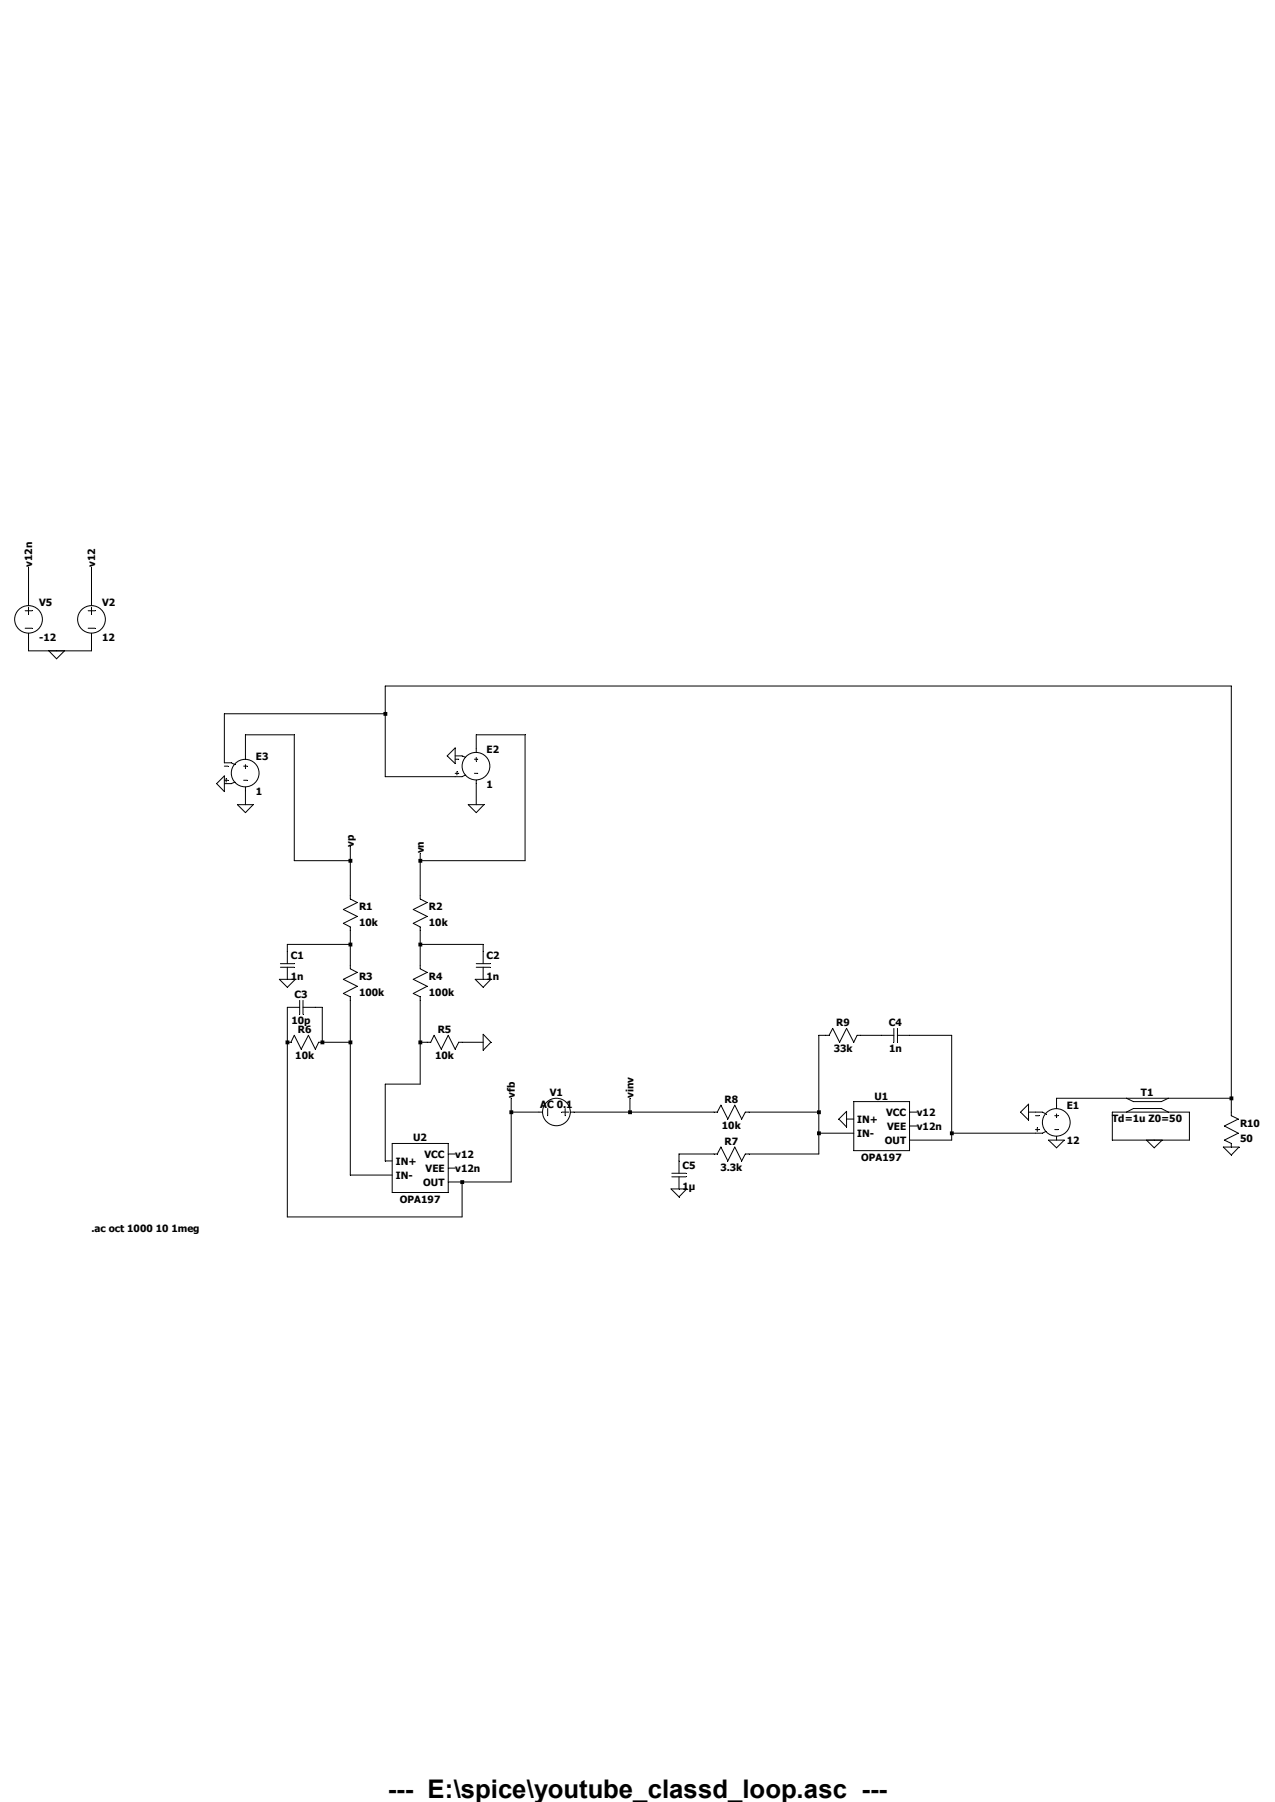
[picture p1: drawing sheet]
Version 4
SHEET 1 1668 1192
WIRE -6896 -6752 -6896 -6832
WIRE -6752 -6752 -6752 -6832
WIRE -6896 -6640 -6896 -6672
WIRE -6832 -6640 -6896 -6640
WIRE -6752 -6640 -6752 -6672
WIRE -6752 -6640 -6832 -6640
WIRE -4144 -6560 -6080 -6560
WIRE -6080 -6496 -6080 -6560
WIRE -6080 -6496 -6448 -6496
WIRE -6288 -6448 -6400 -6448
WIRE -5760 -6448 -5872 -6448
WIRE -5872 -6416 -5872 -6448
WIRE -6400 -6400 -6400 -6448
WIRE -6448 -6384 -6448 -6496
WIRE -6080 -6352 -6080 -6496
WIRE -5920 -6352 -6080 -6352
WIRE -6400 -6288 -6400 -6320
WIRE -5872 -6288 -5872 -6336
WIRE -6288 -6160 -6288 -6448
WIRE -6160 -6160 -6160 -6192
WIRE -6160 -6160 -6288 -6160
WIRE -6000 -6160 -6000 -6176
WIRE -5760 -6160 -5760 -6448
WIRE -5760 -6160 -6000 -6160
WIRE -6160 -6080 -6160 -6160
WIRE -6000 -6080 -6000 -6160
WIRE -6160 -5968 -6160 -6000
WIRE -6160 -5968 -6304 -5968
WIRE -6000 -5968 -6000 -6000
WIRE -5856 -5968 -6000 -5968
WIRE -6304 -5952 -6304 -5968
WIRE -5856 -5952 -5856 -5968
WIRE -6160 -5920 -6160 -5968
WIRE -6000 -5920 -6000 -5968
WIRE -6224 -5824 -6240 -5824
WIRE -5072 -5760 -5088 -5760
WIRE -4944 -5760 -4992 -5760
WIRE -4784 -5760 -4880 -5760
WIRE -6304 -5744 -6304 -5824
WIRE -6224 -5744 -6224 -5824
WIRE -6160 -5744 -6160 -5840
WIRE -6160 -5744 -6224 -5744
WIRE -6000 -5744 -6000 -5840
WIRE -5984 -5744 -6000 -5744
WIRE -5856 -5744 -5904 -5744
WIRE -6000 -5648 -6000 -5744
WIRE -6000 -5648 -6080 -5648
WIRE -4384 -5616 -4544 -5616
WIRE -4144 -5616 -4144 -6560
WIRE -4144 -5616 -4288 -5616
WIRE -4544 -5600 -4544 -5616
WIRE -5792 -5584 -5792 -5616
WIRE -5728 -5584 -5792 -5584
WIRE -5520 -5584 -5520 -5616
WIRE -5520 -5584 -5648 -5584
WIRE -5328 -5584 -5520 -5584
WIRE -5088 -5584 -5088 -5760
WIRE -5088 -5584 -5248 -5584
WIRE -4864 -5584 -4880 -5584
WIRE -4592 -5584 -4608 -5584
WIRE -4384 -5584 -4416 -5584
WIRE -4240 -5584 -4288 -5584
WIRE -4144 -5584 -4144 -5616
WIRE -5008 -5568 -5024 -5568
WIRE -4864 -5552 -4880 -5552
WIRE -5088 -5536 -5088 -5584
WIRE -5008 -5536 -5088 -5536
WIRE -4784 -5536 -4784 -5760
WIRE -4592 -5536 -4784 -5536
WIRE -4784 -5520 -4784 -5536
WIRE -4784 -5520 -4880 -5520
WIRE -4416 -5520 -4416 -5584
WIRE -4320 -5520 -4416 -5520
WIRE -4240 -5520 -4240 -5584
WIRE -4240 -5520 -4320 -5520
WIRE -5920 -5488 -5936 -5488
WIRE -5328 -5488 -5408 -5488
WIRE -5088 -5488 -5088 -5536
WIRE -5088 -5488 -5248 -5488
WIRE -6080 -5472 -6080 -5648
WIRE -6064 -5472 -6080 -5472
WIRE -5408 -5472 -5408 -5488
WIRE -5920 -5456 -5936 -5456
WIRE -6160 -5440 -6160 -5744
WIRE -6064 -5440 -6160 -5440
WIRE -5904 -5424 -5936 -5424
WIRE -5792 -5424 -5792 -5584
WIRE -5792 -5424 -5904 -5424
WIRE -6304 -5344 -6304 -5744
WIRE -5904 -5344 -5904 -5424
WIRE -5904 -5344 -6304 -5344
FLAG -6304 -5888 0
FLAG -5856 -5888 0
FLAG -6752 -6832 v12
FLAG -4608 -5584 0
FLAG -4544 -5520 0
FLAG -4320 -5520 0
FLAG -4144 -5504 0
FLAG -5920 -6400 0
FLAG -6448 -6336 0
FLAG -5520 -5616 vinv
FLAG -5792 -5616 vfb
FLAG -5408 -5408 0
FLAG -6160 -6192 vp
FLAG -6000 -6176 vn
FLAG -6896 -6832 v12n
FLAG -5920 -5488 v12
FLAG -5920 -5456 v12n
FLAG -5856 -5744 0
FLAG -5872 -6288 0
FLAG -6400 -6288 0
FLAG -6832 -6640 0
FLAG -5024 -5568 0
FLAG -4864 -5584 v12
FLAG -4864 -5552 v12n
SYMBOL res -6176 -6096 R0
SYMATTR InstName R1
SYMATTR Value 10k
SYMBOL res -6016 -6096 R0
SYMATTR InstName R2
SYMATTR Value 10k
SYMBOL res -6176 -5936 R0
SYMATTR InstName R3
SYMATTR Value 100k
SYMBOL res -6016 -5936 R0
SYMATTR InstName R4
SYMATTR Value 100k
SYMBOL res -5888 -5760 R90
WINDOW 0 0 56 VBottom 2
WINDOW 3 32 56 VTop 2
SYMATTR InstName R5
SYMATTR Value 10k
SYMBOL res -6208 -5760 R90
WINDOW 0 0 56 VBottom 2
WINDOW 3 32 56 VTop 2
SYMATTR InstName R6
SYMATTR Value 10k
SYMBOL cap -6320 -5952 R0
SYMATTR InstName C1
SYMATTR Value 1n
SYMBOL cap -5872 -5952 R0
SYMATTR InstName C2
SYMATTR Value 1n
SYMBOL voltage -6752 -6768 R0
WINDOW 123 0 0 Left 2
WINDOW 39 0 0 Left 2
SYMATTR InstName V2
SYMATTR Value 12
SYMBOL res -5232 -5600 R90
WINDOW 0 0 56 VBottom 2
WINDOW 3 32 56 VTop 2
SYMATTR InstName R8
SYMATTR Value 10k
SYMBOL e2 -4544 -5616 R0
SYMATTR InstName E1
SYMATTR Value 12
SYMBOL res -4160 -5600 R0
SYMATTR InstName R10
SYMATTR Value 50
SYMBOL cap -6240 -5840 R90
WINDOW 0 0 32 VBottom 2
WINDOW 3 32 32 VTop 2
SYMATTR InstName C3
SYMATTR Value 10p
SYMBOL e2 -5872 -6432 R0
SYMATTR InstName E2
SYMATTR Value 1
SYMBOL e2 -6400 -6416 R0
SYMATTR InstName E3
SYMATTR Value 1
SYMBOL voltage -6896 -6768 R0
WINDOW 123 0 0 Left 2
WINDOW 39 0 0 Left 2
SYMATTR InstName V5
SYMATTR Value -12
SYMBOL res -4976 -5776 R90
WINDOW 0 0 56 VBottom 2
WINDOW 3 32 56 VTop 2
SYMATTR InstName R9
SYMATTR Value 33k
SYMBOL cap -4880 -5776 R90
WINDOW 0 0 32 VBottom 2
WINDOW 3 32 32 VTop 2
SYMATTR InstName C4
SYMATTR Value 1n
SYMBOL tline -4336 -5600 R0
SYMATTR InstName T1
SYMATTR Value Td=1u Z0=50
SYMBOL res -5232 -5504 R90
WINDOW 0 0 56 VBottom 2
WINDOW 3 32 56 VTop 2
SYMATTR InstName R7
SYMATTR Value 3.3k
SYMBOL cap -5424 -5472 R0
SYMATTR InstName C5
SYMATTR Value 1µ
SYMBOL voltage -5632 -5584 R90
WINDOW 0 -32 56 VBottom 2
WINDOW 3 32 56 VTop 2
WINDOW 123 -4 56 VBottom 2
WINDOW 39 0 0 Left 2
SYMATTR InstName V1
SYMATTR Value ""
SYMATTR Value2 AC 0.1
SYMBOL AutoGenerated\\OPA197 -4944 -5552 R0
SYMATTR InstName U1
SYMBOL AutoGenerated\\OPA197 -6000 -5456 R0
SYMATTR InstName U2
TEXT -6752 -5320 Left 2 !.ac oct 1000 10 1meg
